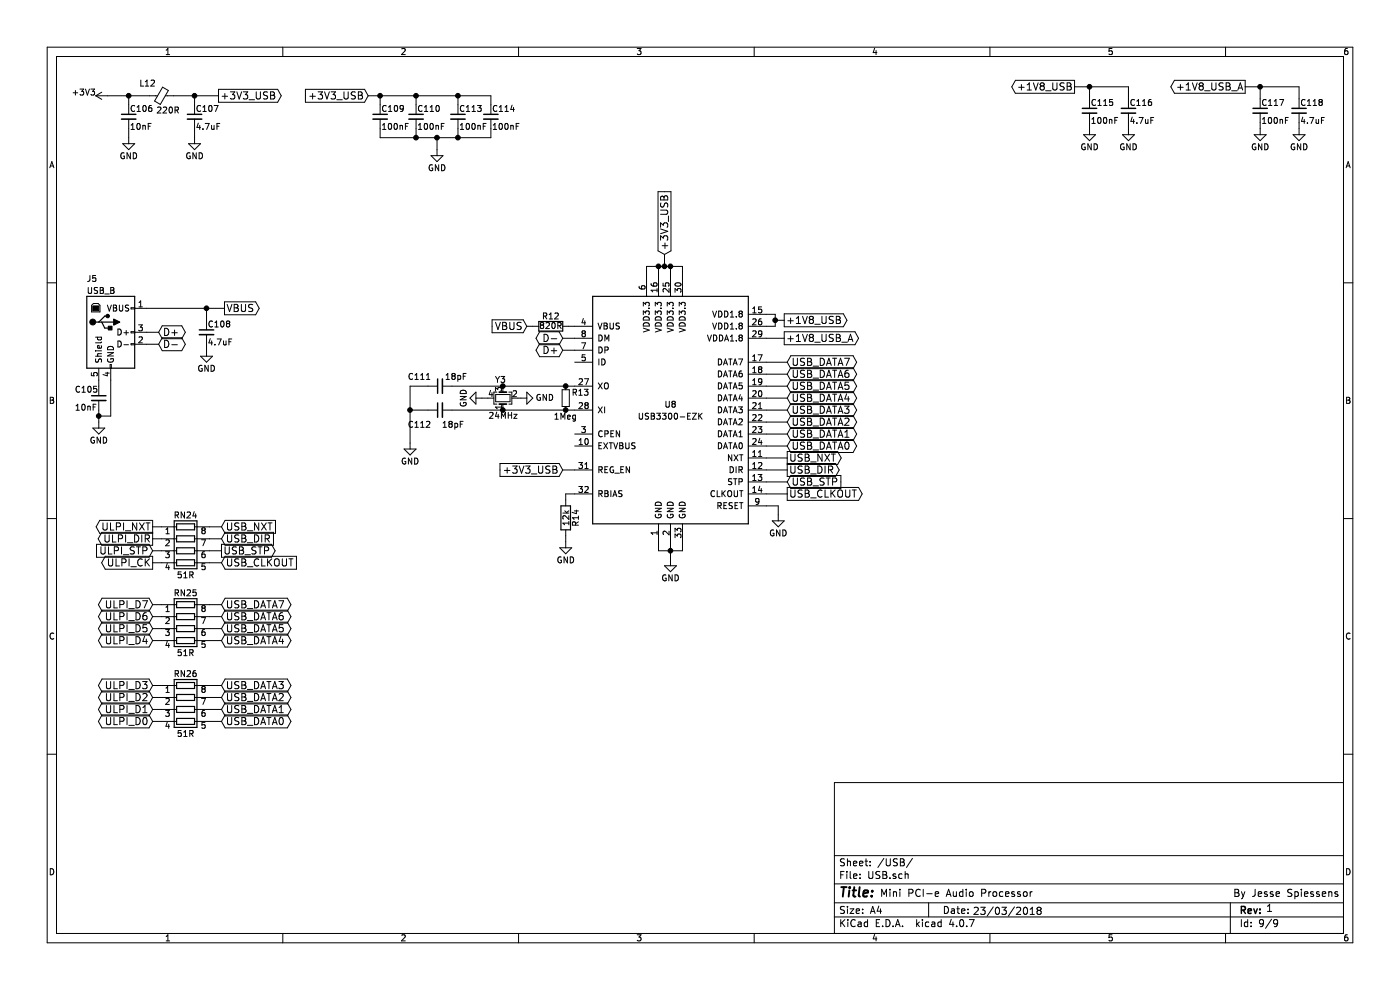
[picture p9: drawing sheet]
EESchema Schematic File Version 2
LIBS:power
LIBS:device
LIBS:switches
LIBS:relays
LIBS:motors
LIBS:transistors
LIBS:conn
LIBS:linear
LIBS:regul
LIBS:74xx
LIBS:cmos4000
LIBS:adc-dac
LIBS:memory
LIBS:xilinx
LIBS:microcontrollers
LIBS:dsp
LIBS:microchip
LIBS:analog_switches
LIBS:motorola
LIBS:texas
LIBS:intel
LIBS:audio
LIBS:interface
LIBS:digital-audio
LIBS:philips
LIBS:display
LIBS:cypress
LIBS:siliconi
LIBS:opto
LIBS:atmel
LIBS:contrib
LIBS:valves
LIBS:STM32
LIBS:SDRAM
LIBS:CODEC
LIBS:TVS_ARRAY
LIBS:BUCK
LIBS:LDO
LIBS:BOOST
LIBS:CONNECTOR
LIBS:POWER_SW
LIBS:EMI_GASKET
LIBS:LED
LIBS:Main board-cache
EELAYER 25 0
EELAYER END
$Descr A4 11693 8268
encoding utf-8
Sheet 9 9
Title ""
Date ""
Rev ""
Comp ""
Comment1 ""
Comment2 ""
Comment3 ""
Comment4 ""
$EndDescr
$Comp
L USB3300-EZK U8
U 1 1
P 5600 3425
F 0 "U8" H 5600 3475 50  0000 C CNN
F 1 "USB3300-EZK" H 5600 3375 50  0000 C CNN
F 2 "Housings_DFN_QFN:QFN-32-1EP_5x5mm_Pitch0.5mm" H 6900 2175 50  0001 C CNN
F 3 "" H 5600 3425 50  0001 C CNN
	1    5600 3425
	1    0    0    -1  
$EndComp
$Comp
L +3V3 #PWR106
U 1 1
P 900 800
F 0 "#PWR106" H 900 650 50  0001 C CNN
F 1 "+3V3" V 925 1000 50  0000 C CNN
F 2 "" H 900 800 50  0001 C CNN
F 3 "" H 900 800 50  0001 C CNN
	1    900  800 
	0    -1   -1   0   
$EndComp
$Comp
L Ferrite_Bead_Small L12
U 1 1
P 1350 800
F 0 "L12" V 1450 850 50  0000 L CNN
F 1 "220R" V 1225 650 50  0000 L CNN
F 2 "" V 1280 800 50  0001 C CNN
F 3 "" H 1350 800 50  0001 C CNN
	1    1350 800 
	0    -1   -1   0   
$EndComp
$Comp
L C_Small C106
U 1 1
P 1075 975
F 0 "C106" H 1085 1045 50  0000 L CNN
F 1 "10nF" H 1085 895 50  0000 L CNN
F 2 "" H 1075 975 50  0001 C CNN
F 3 "" H 1075 975 50  0001 C CNN
	1    1075 975 
	1    0    0    -1  
$EndComp
$Comp
L C_Small C107
U 1 1
P 1625 975
F 0 "C107" H 1635 1045 50  0000 L CNN
F 1 "4.7uF" H 1635 895 50  0000 L CNN
F 2 "" H 1625 975 50  0001 C CNN
F 3 "" H 1625 975 50  0001 C CNN
	1    1625 975 
	1    0    0    -1  
$EndComp
$Comp
L GND #PWR107
U 1 1
P 1075 1150
F 0 "#PWR107" H 1075 900 50  0001 C CNN
F 1 "GND" H 1075 1000 50  0000 C CNN
F 2 "" H 1075 1150 50  0001 C CNN
F 3 "" H 1075 1150 50  0001 C CNN
	1    1075 1150
	1    0    0    -1  
$EndComp
$Comp
L GND #PWR108
U 1 1
P 1625 1150
F 0 "#PWR108" H 1625 900 50  0001 C CNN
F 1 "GND" H 1625 1000 50  0000 C CNN
F 2 "" H 1625 1150 50  0001 C CNN
F 3 "" H 1625 1150 50  0001 C CNN
	1    1625 1150
	1    0    0    -1  
$EndComp
Wire Wire Line
	900  800  1250 800 
Wire Wire Line
	1075 800  1075 875 
Connection ~ 1075 800 
Wire Wire Line
	1625 800  1625 875 
Wire Wire Line
	1075 1150 1075 1075
Wire Wire Line
	1625 1150 1625 1075
Connection ~ 1625 800 
Text GLabel 1825 800  2    60   Output ~ 0
+3V3_USB
Wire Wire Line
	1450 800  1825 800 
Text GLabel 3075 800  0    60   Input ~ 0
+3V3_USB
$Comp
L C_Small C109
U 1 1
P 3175 975
F 0 "C109" H 3185 1045 50  0000 L CNN
F 1 "100nF" H 3185 895 50  0000 L CNN
F 2 "" H 3175 975 50  0001 C CNN
F 3 "" H 3175 975 50  0001 C CNN
	1    3175 975 
	1    0    0    -1  
$EndComp
$Comp
L C_Small C110
U 1 1
P 3475 975
F 0 "C110" H 3485 1045 50  0000 L CNN
F 1 "100nF" H 3485 895 50  0000 L CNN
F 2 "" H 3475 975 50  0001 C CNN
F 3 "" H 3475 975 50  0001 C CNN
	1    3475 975 
	1    0    0    -1  
$EndComp
$Comp
L C_Small C113
U 1 1
P 3825 975
F 0 "C113" H 3835 1045 50  0000 L CNN
F 1 "100nF" H 3835 895 50  0000 L CNN
F 2 "" H 3825 975 50  0001 C CNN
F 3 "" H 3825 975 50  0001 C CNN
	1    3825 975 
	1    0    0    -1  
$EndComp
$Comp
L C_Small C114
U 1 1
P 4100 975
F 0 "C114" H 4110 1045 50  0000 L CNN
F 1 "100nF" H 4110 895 50  0000 L CNN
F 2 "" H 4100 975 50  0001 C CNN
F 3 "" H 4100 975 50  0001 C CNN
	1    4100 975 
	1    0    0    -1  
$EndComp
$Comp
L GND #PWR111
U 1 1
P 3650 1250
F 0 "#PWR111" H 3650 1000 50  0001 C CNN
F 1 "GND" H 3650 1100 50  0000 C CNN
F 2 "" H 3650 1250 50  0001 C CNN
F 3 "" H 3650 1250 50  0001 C CNN
	1    3650 1250
	1    0    0    -1  
$EndComp
Wire Wire Line
	4100 800  4100 875 
Wire Wire Line
	3825 875  3825 800 
Connection ~ 3825 800 
Wire Wire Line
	3475 875  3475 800 
Connection ~ 3475 800 
Wire Wire Line
	3175 875  3175 800 
Connection ~ 3175 800 
Wire Wire Line
	3175 1075 3175 1150
Wire Wire Line
	4100 1150 4100 1075
Wire Wire Line
	3825 1075 3825 1150
Connection ~ 3825 1150
Wire Wire Line
	3475 1075 3475 1150
Connection ~ 3475 1150
Wire Wire Line
	3075 800  4100 800 
Wire Wire Line
	3175 1150 4100 1150
Wire Wire Line
	3650 1250 3650 1150
Connection ~ 3650 1150
Text GLabel 5550 2125 1    60   Input ~ 0
+3V3_USB
Wire Wire Line
	5550 2125 5550 2225
Wire Wire Line
	5400 2225 5700 2225
Wire Wire Line
	5400 2225 5400 2325
Wire Wire Line
	5500 2325 5500 2225
Connection ~ 5500 2225
Wire Wire Line
	5600 2225 5600 2325
Connection ~ 5550 2225
Wire Wire Line
	5700 2225 5700 2325
Connection ~ 5600 2225
Text GLabel 6550 2675 2    60   Output ~ 0
+1V8_USB
Wire Wire Line
	6400 2625 6475 2625
Wire Wire Line
	6475 2625 6475 2725
Wire Wire Line
	6475 2675 6550 2675
Wire Wire Line
	6475 2725 6400 2725
Connection ~ 6475 2675
Text GLabel 6550 2825 2    60   Output ~ 0
+1V8_USB_A
Wire Wire Line
	6400 2825 6550 2825
$Comp
L USB_B J5
U 1 1
P 925 2775
F 0 "J5" H 725 3225 50  0000 L CNN
F 1 "USB_B" H 725 3125 50  0000 L CNN
F 2 "" H 1075 2725 50  0001 C CNN
F 3 "" H 1075 2725 50  0001 C CNN
	1    925  2775
	1    0    0    -1  
$EndComp
Text GLabel 8975 725  0    60   Output ~ 0
+1V8_USB
Text GLabel 10400 725  0    60   Output ~ 0
+1V8_USB_A
$Comp
L C_Small C117
U 1 1
P 10525 925
F 0 "C117" H 10535 995 50  0000 L CNN
F 1 "100nF" H 10535 845 50  0000 L CNN
F 2 "" H 10525 925 50  0001 C CNN
F 3 "" H 10525 925 50  0001 C CNN
	1    10525 925 
	1    0    0    -1  
$EndComp
$Comp
L C_Small C118
U 1 1
P 10850 925
F 0 "C118" H 10860 995 50  0000 L CNN
F 1 "4.7uF" H 10860 845 50  0000 L CNN
F 2 "" H 10850 925 50  0001 C CNN
F 3 "" H 10850 925 50  0001 C CNN
	1    10850 925 
	1    0    0    -1  
$EndComp
Wire Wire Line
	10400 725  10850 725 
Wire Wire Line
	10525 725  10525 825 
Wire Wire Line
	10850 725  10850 825 
Connection ~ 10525 725 
$Comp
L GND #PWR119
U 1 1
P 10525 1075
F 0 "#PWR119" H 10525 825 50  0001 C CNN
F 1 "GND" H 10525 925 50  0000 C CNN
F 2 "" H 10525 1075 50  0001 C CNN
F 3 "" H 10525 1075 50  0001 C CNN
	1    10525 1075
	1    0    0    -1  
$EndComp
$Comp
L GND #PWR120
U 1 1
P 10850 1075
F 0 "#PWR120" H 10850 825 50  0001 C CNN
F 1 "GND" H 10850 925 50  0000 C CNN
F 2 "" H 10850 1075 50  0001 C CNN
F 3 "" H 10850 1075 50  0001 C CNN
	1    10850 1075
	1    0    0    -1  
$EndComp
Wire Wire Line
	10525 1075 10525 1025
Wire Wire Line
	10850 1075 10850 1025
$Comp
L C_Small C115
U 1 1
P 9100 925
F 0 "C115" H 9110 995 50  0000 L CNN
F 1 "100nF" H 9110 845 50  0000 L CNN
F 2 "" H 9100 925 50  0001 C CNN
F 3 "" H 9100 925 50  0001 C CNN
	1    9100 925 
	1    0    0    -1  
$EndComp
$Comp
L C_Small C116
U 1 1
P 9425 925
F 0 "C116" H 9435 995 50  0000 L CNN
F 1 "4.7uF" H 9435 845 50  0000 L CNN
F 2 "" H 9425 925 50  0001 C CNN
F 3 "" H 9425 925 50  0001 C CNN
	1    9425 925 
	1    0    0    -1  
$EndComp
Wire Wire Line
	8975 725  9425 725 
Wire Wire Line
	9100 725  9100 825 
Wire Wire Line
	9425 725  9425 825 
Connection ~ 9100 725 
$Comp
L GND #PWR117
U 1 1
P 9100 1075
F 0 "#PWR117" H 9100 825 50  0001 C CNN
F 1 "GND" H 9100 925 50  0000 C CNN
F 2 "" H 9100 1075 50  0001 C CNN
F 3 "" H 9100 1075 50  0001 C CNN
	1    9100 1075
	1    0    0    -1  
$EndComp
$Comp
L GND #PWR118
U 1 1
P 9425 1075
F 0 "#PWR118" H 9425 825 50  0001 C CNN
F 1 "GND" H 9425 925 50  0000 C CNN
F 2 "" H 9425 1075 50  0001 C CNN
F 3 "" H 9425 1075 50  0001 C CNN
	1    9425 1075
	1    0    0    -1  
$EndComp
Wire Wire Line
	9100 1075 9100 1025
Wire Wire Line
	9425 1075 9425 1025
Text GLabel 4700 2925 0    60   BiDi ~ 0
D+
Text GLabel 4700 2825 0    60   BiDi ~ 0
D-
Wire Wire Line
	4700 2925 4800 2925
Wire Wire Line
	4700 2825 4800 2825
Text GLabel 1325 2775 2    60   BiDi ~ 0
D+
Text GLabel 1325 2875 2    60   BiDi ~ 0
D-
Wire Wire Line
	1225 2775 1325 2775
Wire Wire Line
	1225 2875 1325 2875
$Comp
L GND #PWR105
U 1 1
P 825 3525
F 0 "#PWR105" H 825 3275 50  0001 C CNN
F 1 "GND" H 825 3375 50  0000 C CNN
F 2 "" H 825 3525 50  0001 C CNN
F 3 "" H 825 3525 50  0001 C CNN
	1    825  3525
	1    0    0    -1  
$EndComp
$Comp
L C_Small C105
U 1 1
P 825 3325
F 0 "C105" H 625 3400 50  0000 L CNN
F 1 "10nF" H 625 3250 50  0000 L CNN
F 2 "" H 825 3325 50  0001 C CNN
F 3 "" H 825 3325 50  0001 C CNN
	1    825  3325
	1    0    0    -1  
$EndComp
Wire Wire Line
	825  3525 825  3425
Wire Wire Line
	825  3225 825  3175
Wire Wire Line
	925  3175 925  3475
Wire Wire Line
	925  3475 825  3475
Connection ~ 825  3475
$Comp
L C_Small C108
U 1 1
P 1725 2775
F 0 "C108" H 1735 2845 50  0000 L CNN
F 1 "4.7uF" H 1735 2695 50  0000 L CNN
F 2 "" H 1725 2775 50  0001 C CNN
F 3 "" H 1725 2775 50  0001 C CNN
	1    1725 2775
	1    0    0    -1  
$EndComp
Wire Wire Line
	1225 2575 1875 2575
Wire Wire Line
	1725 2575 1725 2675
$Comp
L GND #PWR109
U 1 1
P 1725 2925
F 0 "#PWR109" H 1725 2675 50  0001 C CNN
F 1 "GND" H 1725 2775 50  0000 C CNN
F 2 "" H 1725 2925 50  0001 C CNN
F 3 "" H 1725 2925 50  0001 C CNN
	1    1725 2925
	1    0    0    -1  
$EndComp
Wire Wire Line
	1725 2875 1725 2925
$Comp
L R R12
U 1 1
P 4600 2725
F 0 "R12" V 4680 2725 50  0000 C CNN
F 1 "820R" V 4600 2725 50  0000 C CNN
F 2 "" V 4530 2725 50  0001 C CNN
F 3 "" H 4600 2725 50  0001 C CNN
	1    4600 2725
	0    -1   -1   0   
$EndComp
Wire Wire Line
	4750 2725 4800 2725
Text GLabel 1875 2575 2    60   Output ~ 0
VBUS
Connection ~ 1725 2575
Text GLabel 4400 2725 0    60   Input ~ 0
VBUS
Wire Wire Line
	4400 2725 4450 2725
$Comp
L R R14
U 1 1
P 4725 4325
F 0 "R14" V 4805 4325 50  0000 C CNN
F 1 "12k" V 4725 4325 50  0000 C CNN
F 2 "" V 4655 4325 50  0001 C CNN
F 3 "" H 4725 4325 50  0001 C CNN
	1    4725 4325
	1    0    0    -1  
$EndComp
Wire Wire Line
	4725 4175 4725 4125
Wire Wire Line
	4725 4125 4800 4125
$Comp
L GND #PWR114
U 1 1
P 4725 4525
F 0 "#PWR114" H 4725 4275 50  0001 C CNN
F 1 "GND" H 4725 4375 50  0000 C CNN
F 2 "" H 4725 4525 50  0001 C CNN
F 3 "" H 4725 4525 50  0001 C CNN
	1    4725 4525
	1    0    0    -1  
$EndComp
Wire Wire Line
	4725 4475 4725 4525
Text GLabel 4700 3925 0    60   Input ~ 0
+3V3_USB
Wire Wire Line
	4700 3925 4800 3925
$Comp
L Crystal_GND24_Small Y3
U 1 1
P 4200 3325
F 0 "Y3" V 4350 3300 50  0000 L CNN
F 1 "24MHz" V 4050 3200 50  0000 L CNN
F 2 "" H 4200 3325 50  0001 C CNN
F 3 "" H 4200 3325 50  0001 C CNN
	1    4200 3325
	0    -1   -1   0   
$EndComp
Wire Wire Line
	3775 3425 4800 3425
Wire Wire Line
	3775 3225 4800 3225
$Comp
L R_Small R13
U 1 1
P 4725 3325
F 0 "R13" H 4775 3375 50  0000 L CNN
F 1 "1Meg" H 4625 3175 50  0000 L CNN
F 2 "" H 4725 3325 50  0001 C CNN
F 3 "" H 4725 3325 50  0001 C CNN
	1    4725 3325
	1    0    0    -1  
$EndComp
Connection ~ 4725 3225
Connection ~ 4725 3425
$Comp
L GND #PWR113
U 1 1
P 4350 3325
F 0 "#PWR113" H 4350 3075 50  0001 C CNN
F 1 "GND" V 4350 3125 50  0000 C CNN
F 2 "" H 4350 3325 50  0001 C CNN
F 3 "" H 4350 3325 50  0001 C CNN
	1    4350 3325
	0    -1   -1   0   
$EndComp
Wire Wire Line
	4325 3325 4350 3325
$Comp
L GND #PWR112
U 1 1
P 4025 3325
F 0 "#PWR112" H 4025 3075 50  0001 C CNN
F 1 "GND" H 4025 3175 50  0000 C CNN
F 2 "" H 4025 3325 50  0001 C CNN
F 3 "" H 4025 3325 50  0001 C CNN
	1    4025 3325
	0    1    1    0   
$EndComp
Wire Wire Line
	4025 3325 4075 3325
$Comp
L C_Small C111
U 1 1
P 3675 3225
F 0 "C111" V 3750 3300 50  0000 L CNN
F 1 "18pF" V 3750 3000 50  0000 L CNN
F 2 "" H 3675 3225 50  0001 C CNN
F 3 "" H 3675 3225 50  0001 C CNN
	1    3675 3225
	0    -1   -1   0   
$EndComp
$Comp
L C_Small C112
U 1 1
P 3675 3425
F 0 "C112" V 3550 3500 50  0000 L CNN
F 1 "18pF" V 3550 3225 50  0000 L CNN
F 2 "" H 3675 3425 50  0001 C CNN
F 3 "" H 3675 3425 50  0001 C CNN
	1    3675 3425
	0    -1   -1   0   
$EndComp
Connection ~ 4200 3425
Connection ~ 4200 3225
$Comp
L GND #PWR110
U 1 1
P 3425 3700
F 0 "#PWR110" H 3425 3450 50  0001 C CNN
F 1 "GND" H 3425 3550 50  0000 C CNN
F 2 "" H 3425 3700 50  0001 C CNN
F 3 "" H 3425 3700 50  0001 C CNN
	1    3425 3700
	1    0    0    -1  
$EndComp
Wire Wire Line
	3425 3700 3425 3225
Wire Wire Line
	3425 3225 3575 3225
Wire Wire Line
	3575 3425 3425 3425
Connection ~ 3425 3425
Text GLabel 1275 6025 0    60   BiDi ~ 0
ULPI_D0
$Comp
L R_Pack04 RN24
U 1 1
P 1550 4600
F 0 "RN24" V 1250 4600 50  0000 C CNN
F 1 "51R" V 1750 4600 50  0000 C CNN
F 2 "" V 1825 4600 50  0001 C CNN
F 3 "" H 1550 4600 50  0001 C CNN
	1    1550 4600
	0    1    1    0   
$EndComp
$Comp
L R_Pack04 RN25
U 1 1
P 1550 5250
F 0 "RN25" V 1250 5250 50  0000 C CNN
F 1 "51R" V 1750 5250 50  0000 C CNN
F 2 "" V 1825 5250 50  0001 C CNN
F 3 "" H 1550 5250 50  0001 C CNN
	1    1550 5250
	0    1    1    0   
$EndComp
$Comp
L R_Pack04 RN26
U 1 1
P 1550 5925
F 0 "RN26" V 1250 5925 50  0000 C CNN
F 1 "51R" V 1750 5925 50  0000 C CNN
F 2 "" V 1825 5925 50  0001 C CNN
F 3 "" H 1550 5925 50  0001 C CNN
	1    1550 5925
	0    1    1    0   
$EndComp
Text GLabel 1275 4400 0    60   Output ~ 0
ULPI_NXT
Text GLabel 1275 4500 0    60   Output ~ 0
ULPI_DIR
Text GLabel 1275 4600 0    60   Input ~ 0
ULPI_STP
Text GLabel 1275 4700 0    60   Output ~ 0
ULPI_CK
Text GLabel 1275 5050 0    60   BiDi ~ 0
ULPI_D7
Text GLabel 1275 5150 0    60   BiDi ~ 0
ULPI_D6
Text GLabel 1275 5250 0    60   BiDi ~ 0
ULPI_D5
Text GLabel 1275 5350 0    60   BiDi ~ 0
ULPI_D4
Text GLabel 1275 5725 0    60   BiDi ~ 0
ULPI_D3
Text GLabel 1275 5825 0    60   BiDi ~ 0
ULPI_D2
Text GLabel 1275 5925 0    60   BiDi ~ 0
ULPI_D1
Wire Wire Line
	1275 4400 1350 4400
Wire Wire Line
	1275 4500 1350 4500
Wire Wire Line
	1275 4600 1350 4600
Wire Wire Line
	1275 4700 1350 4700
Wire Wire Line
	1275 5050 1350 5050
Wire Wire Line
	1275 5150 1350 5150
Wire Wire Line
	1275 5250 1350 5250
Wire Wire Line
	1275 5350 1350 5350
Wire Wire Line
	1275 5725 1350 5725
Wire Wire Line
	1275 5825 1350 5825
Wire Wire Line
	1275 5925 1350 5925
Wire Wire Line
	1275 6025 1350 6025
Text GLabel 1850 4400 2    60   Input ~ 0
USB_NXT
Text GLabel 1850 4500 2    60   Input ~ 0
USB_DIR
Text GLabel 1850 4600 2    60   Output ~ 0
USB_STP
Text GLabel 1850 4700 2    60   Input ~ 0
USB_CLKOUT
Text GLabel 1850 5050 2    60   BiDi ~ 0
USB_DATA7
Text GLabel 1850 5150 2    60   BiDi ~ 0
USB_DATA6
Text GLabel 1850 5250 2    60   BiDi ~ 0
USB_DATA5
Text GLabel 1850 5350 2    60   BiDi ~ 0
USB_DATA4
Text GLabel 1850 5725 2    60   BiDi ~ 0
USB_DATA3
Text GLabel 1850 5825 2    60   BiDi ~ 0
USB_DATA2
Text GLabel 1850 5925 2    60   BiDi ~ 0
USB_DATA1
Text GLabel 1850 6025 2    60   BiDi ~ 0
USB_DATA0
Wire Wire Line
	1750 4400 1850 4400
Wire Wire Line
	1750 4500 1850 4500
Wire Wire Line
	1750 4600 1850 4600
Wire Wire Line
	1750 4700 1850 4700
Wire Wire Line
	1750 5050 1850 5050
Wire Wire Line
	1750 5150 1850 5150
Wire Wire Line
	1750 5250 1850 5250
Wire Wire Line
	1750 5350 1850 5350
Wire Wire Line
	1750 5725 1850 5725
Wire Wire Line
	1750 5825 1850 5825
Wire Wire Line
	1750 5925 1850 5925
Wire Wire Line
	1750 6025 1850 6025
Text GLabel 6575 3825 2    60   Output ~ 0
USB_NXT
Text GLabel 6575 3925 2    60   Output ~ 0
USB_DIR
Text GLabel 6575 4025 2    60   Input ~ 0
USB_STP
Text GLabel 6575 4125 2    60   Output ~ 0
USB_CLKOUT
Text GLabel 6575 3025 2    60   BiDi ~ 0
USB_DATA7
Text GLabel 6575 3125 2    60   BiDi ~ 0
USB_DATA6
Text GLabel 6575 3225 2    60   BiDi ~ 0
USB_DATA5
Text GLabel 6575 3325 2    60   BiDi ~ 0
USB_DATA4
Text GLabel 6575 3425 2    60   BiDi ~ 0
USB_DATA3
Text GLabel 6575 3525 2    60   BiDi ~ 0
USB_DATA2
Text GLabel 6575 3625 2    60   BiDi ~ 0
USB_DATA1
Text GLabel 6575 3725 2    60   BiDi ~ 0
USB_DATA0
Wire Wire Line
	6400 3025 6575 3025
Wire Wire Line
	6400 3125 6575 3125
Wire Wire Line
	6400 3225 6575 3225
Wire Wire Line
	6575 3325 6400 3325
Wire Wire Line
	6400 3425 6575 3425
Wire Wire Line
	6400 3525 6575 3525
Wire Wire Line
	6400 3625 6575 3625
Wire Wire Line
	6400 3725 6575 3725
Wire Wire Line
	6400 3825 6575 3825
Wire Wire Line
	6400 3925 6575 3925
Wire Wire Line
	6400 4025 6575 4025
Wire Wire Line
	6400 4125 6575 4125
$Comp
L GND #PWR115
U 1 1
P 5600 4675
F 0 "#PWR115" H 5600 4425 50  0001 C CNN
F 1 "GND" H 5600 4525 50  0000 C CNN
F 2 "" H 5600 4675 50  0001 C CNN
F 3 "" H 5600 4675 50  0001 C CNN
	1    5600 4675
	1    0    0    -1  
$EndComp
Wire Wire Line
	5500 4525 5500 4600
Wire Wire Line
	5500 4600 5700 4600
Wire Wire Line
	5600 4525 5600 4675
Connection ~ 5600 4600
Wire Wire Line
	5700 4600 5700 4525
$Comp
L GND #PWR116
U 1 1
P 6500 4300
F 0 "#PWR116" H 6500 4050 50  0001 C CNN
F 1 "GND" H 6500 4150 50  0000 C CNN
F 2 "" H 6500 4300 50  0001 C CNN
F 3 "" H 6500 4300 50  0001 C CNN
	1    6500 4300
	1    0    0    -1  
$EndComp
Wire Wire Line
	6400 4225 6500 4225
Wire Wire Line
	6500 4225 6500 4300
Text Notes 8125 7650 0    60   ~ 0
23/03/2018
Text Notes 10575 7625 0    60   ~ 0
1
Text Notes 7350 7500 0    60   ~ 0
Mini PCI-e Audio Processor
Text Notes 10300 7500 0    60   ~ 0
By Jesse Spiessens
$EndSCHEMATC
